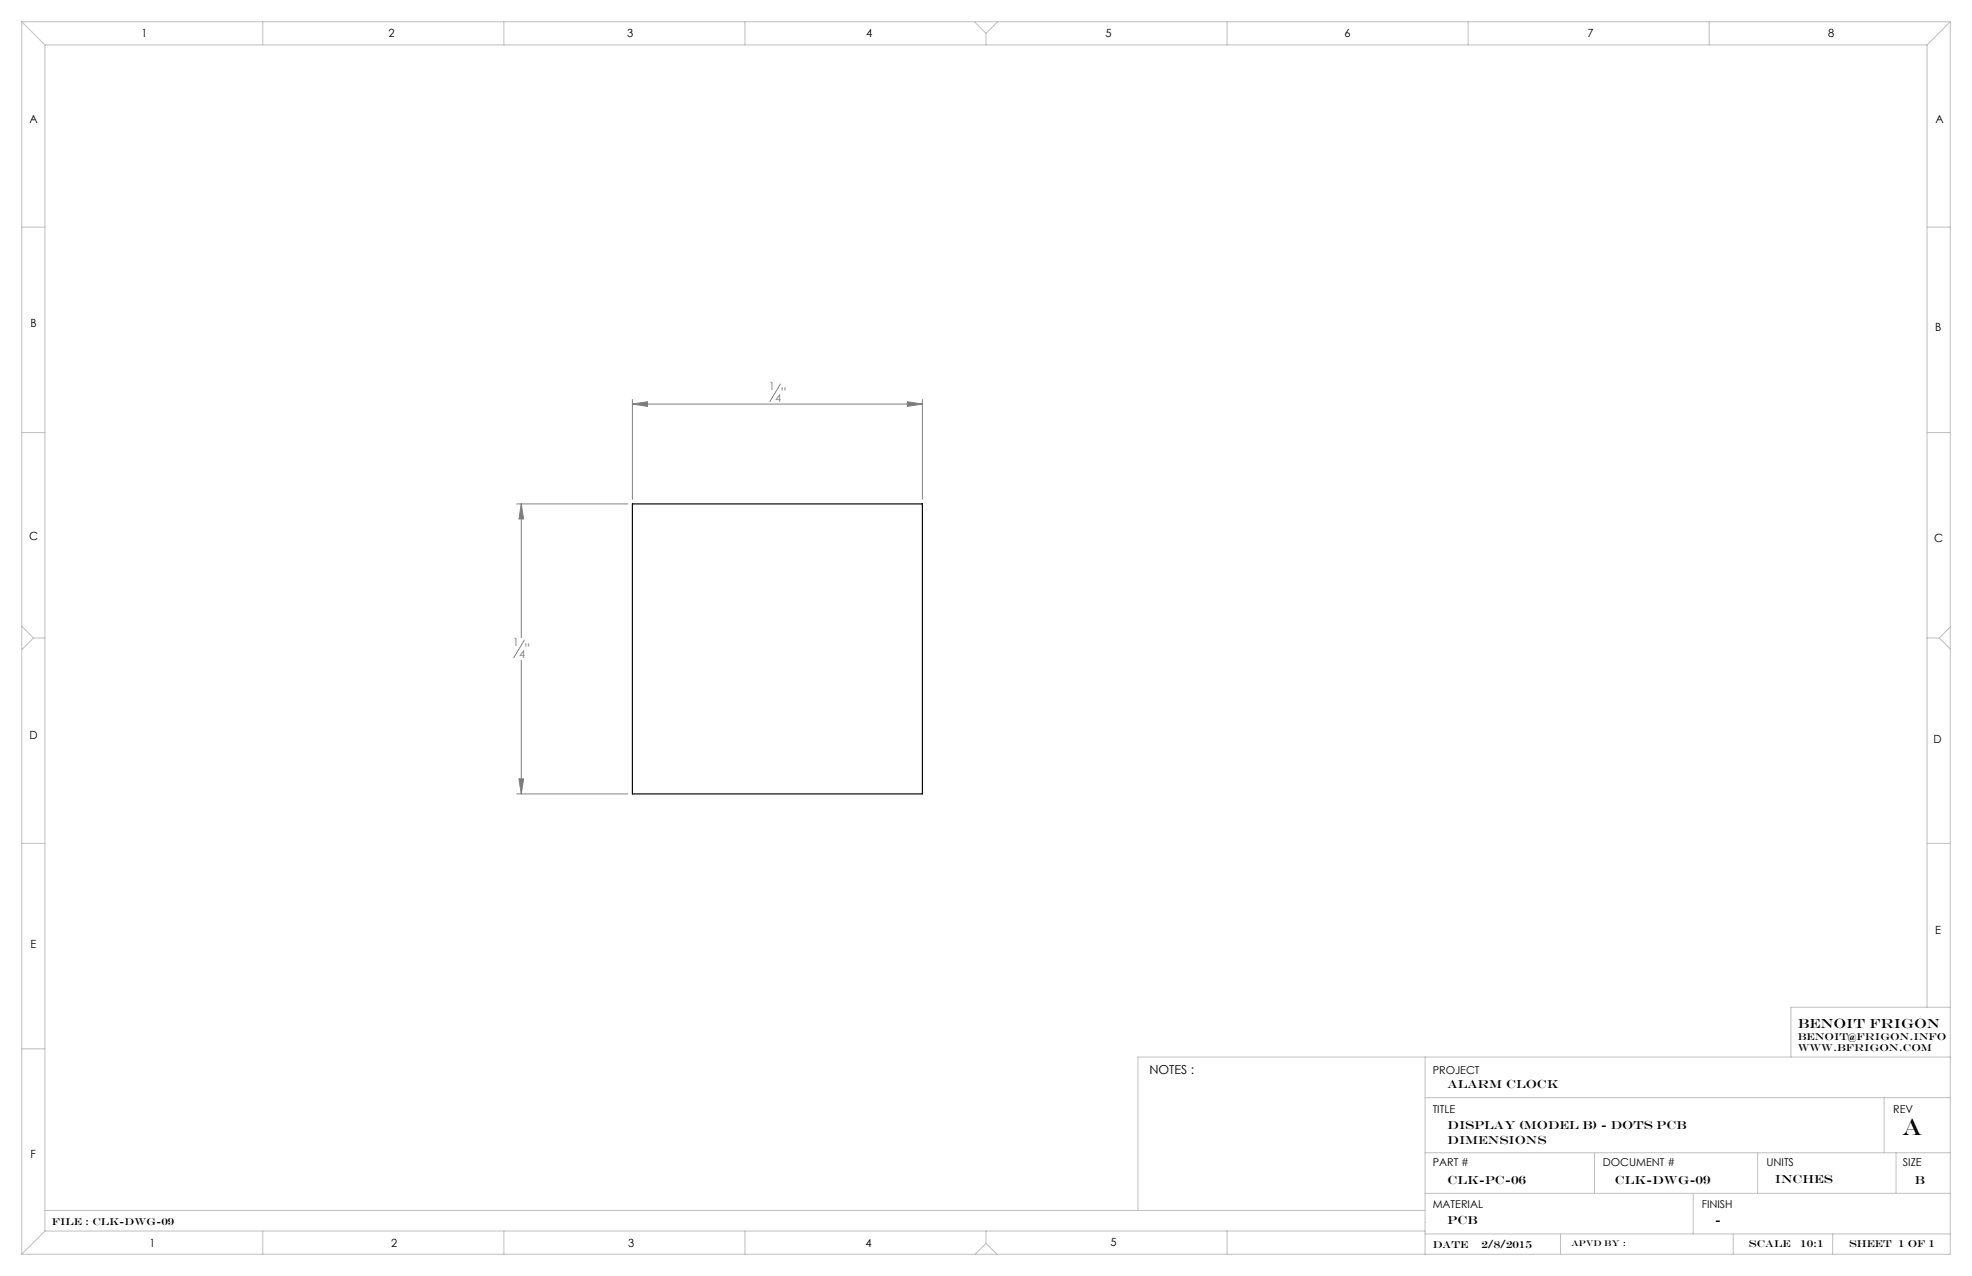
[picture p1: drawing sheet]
<svg xmlns="http://www.w3.org/2000/svg" width="432mm" height="279mm" viewBox="0 0 432 279" stroke-linecap="round" stroke-linejoin="round" font-family="sans-serif">
<g fill="none" stroke="#808080" stroke-width=".22">
<path d="M138.5 88.5l3.3-.5v1zM138.5 87.5v21.8M138.5 88.5h63.5M170.9 84.1l-2.3 3.8M198.7 88l3.3 .5-3.3 .5zM202 87.5v21.8M113.1 110.3h24.4M114.1 110.3l.5 3.3h-1zM114.1 110.3v29.3M114.1 144.6v29.2M114.8 140.2l-2.3 3.8M113.1 173.8h24.4"/>
<path d="M113.6 170.5h1l-.5 3.3z"/>
</g>
<g fill="none" stroke="#c0c0c0" stroke-width=".22">
<path d="M4.8 4.8l5 5M4.8 4.8h422.2M4.8 4.8v269.8M9.8 9.8h412.2M9.8 9.8v259.8M57.5 4.8v5M110.3 4.8v5M163.1 4.8v5M213.4 4.8l2.5 2.5M215.9 7.3v2.5M218.4 4.8l-2.5 2.5M268.7 4.8v5"/>
<path d="M321.5 4.8v5M374.3 4.8v5M422 9.8v210.7M427 4.8l-5 5M427 4.8v269.8h-422.2M4.8 49.7h5M422 49.7h5M4.8 94.7h5M422 94.7h5M4.8 137.1l2.5 2.6M7.3 139.7l-2.5 2.6M7.3 139.7h2.5"/>
<path d="M422 139.7h2.6M424.6 139.7l2.4 2.4M427 137.3l-2.4 2.4M4.8 184.7h5M422 184.7h5M4.8 229.7h5M312 231.5v43.1M427 231.5h-177.8v33.6M427 220.5h-34.8v11M312 240.3h115M312 252.4h115M349.1 252.4v8.9"/>
<path d="M384.9 252.4v8.9M412.6 240.3v12.1M415.2 252.4v8.9M9.8 265.1h302.2M9.8 269.6l-5 5M9.8 269.6h302.2M57.5 269.6v5M110.3 269.6v5M163.1 269.6v5M215.9 272.2l-2.4 2.4M215.9 272.2l2.4 2.4M215.9 269.6v2.6"/>
<path d="M268.7 269.6v5M312 270.2h115M312 261.3h115M341.7 270.2v4.4M370.8 261.3v8.9M379.5 270.2v4.4M401.3 270.2v4.4"/>
</g>
<path d="M198.7 88l3.3 .5-3.3 .5zM138.5 88.5l3.3-.5v1zM114.1 110.3l.5 3.3h-1zM113.6 170.5h1l-.5 3.3z" fill="#808080"/>
<path d="M138.5 110.3h63.5v63.5h-63.5z" fill="none" stroke="#000" stroke-width=".25"/>
<text font-size="5.1" x="416.5" y="248.6">A</text>
<g font-size="3.2" fill="#808080">
<text x="171.1" y="87.1">&quot;</text>
<text x="115" y="143.2">&quot;</text>
</g>
<text font-size="2.9" x="393.6" y="225">BENOIT FRIGON</text>
<text font-size="2.7" x="251.7" y="235.2">NOTES :</text>
<g font-size="2.6">
<text x="317" y="238.3">Alarm Clock</text>
<text x="317" y="247.1">Display (Model B) - Dots PCB</text>
<text x="317" y="250.4">Dimensions</text>
<text x="317" y="259.3">CLK-PC-06</text>
<text x="353.6" y="259.3">CLK-DWG-09</text>
<text x="388.6" y="259.1">INCHES</text>
<text x="419.3" y="259.2">B</text>
<text x="317" y="267.9">PCB</text>
<text x="375.5" y="267.9">-</text>
</g>
<g font-size="2.5">
<text x="31" y="8.2">1</text>
<text x="85.1" y="8.2">2</text>
<text x="137.3" y="8.2">3</text>
<text x="189.7" y="8.2">4</text>
<text x="242.1" y="8.2">5</text>
<text x="294.4" y="8.2">6</text>
<text x="347.6" y="8.2">7</text>
<text x="400.3" y="8.2">8</text>
<text x="6.4" y="27">A</text>
<text x="423.8" y="27">A</text>
<text x="6.7" y="71.5">B</text>
<text x="423.8" y="72.5">B</text>
<text x="6.4" y="118.4">C</text>
<text x="423.5" y="118.6">C</text>
<text x="6.5" y="161.8">D</text>
<text x="423.4" y="162.7">D</text>
<text x="6.7" y="207.6">E</text>
<text x="423.7" y="204.6">E</text>
<text x="6.7" y="253.5">F</text>
<text x="32.7" y="273">1</text>
<text x="85.7" y="273">2</text>
<text x="137.6" y="273">3</text>
<text x="189.5" y="273">4</text>
<text x="243.2" y="272.9">5</text>
</g>
<g font-size="2.5" fill="#808080">
<text x="168.4" y="85.5">1</text>
<text x="169.7" y="87.9">4</text>
<text x="112.3" y="141.6">1</text>
<text x="113.6" y="144">4</text>
</g>
<g font-size="2.4">
<text x="313.7" y="235.2">PROJECT</text>
<text x="313.7" y="243.7">TITLE</text>
<text x="414.5" y="243.6">REV</text>
<text x="313.7" y="255.3">PART #</text>
<text x="351" y="255.3">DOCUMENT #</text>
<text x="386.8" y="255.3">UNITS</text>
<text x="416.7" y="255.3">SIZE</text>
<text x="313.7" y="264.6">MATERIAL</text>
<text x="372.6" y="264.6">FINISH</text>
</g>
<g font-size="2.2">
<text x="393.6" y="227.7">benoit@frigon.info</text>
<text x="393.6" y="230.2">www.bfrigon.com</text>
<text x="11.4" y="268.3">File : clk-dwg-09</text>
<text x="313.7" y="273.2">DATE</text>
<text x="324.4" y="273.2">2/8/2015</text>
<text x="383" y="273">SCALE</text>
<text x="394.2" y="273">10:1</text>
<text x="404.9" y="273">SHEET 1 OF 1</text>
</g>
<text font-size="1.8" x="344.1" y="272.8">APVD BY :</text>
</svg>
